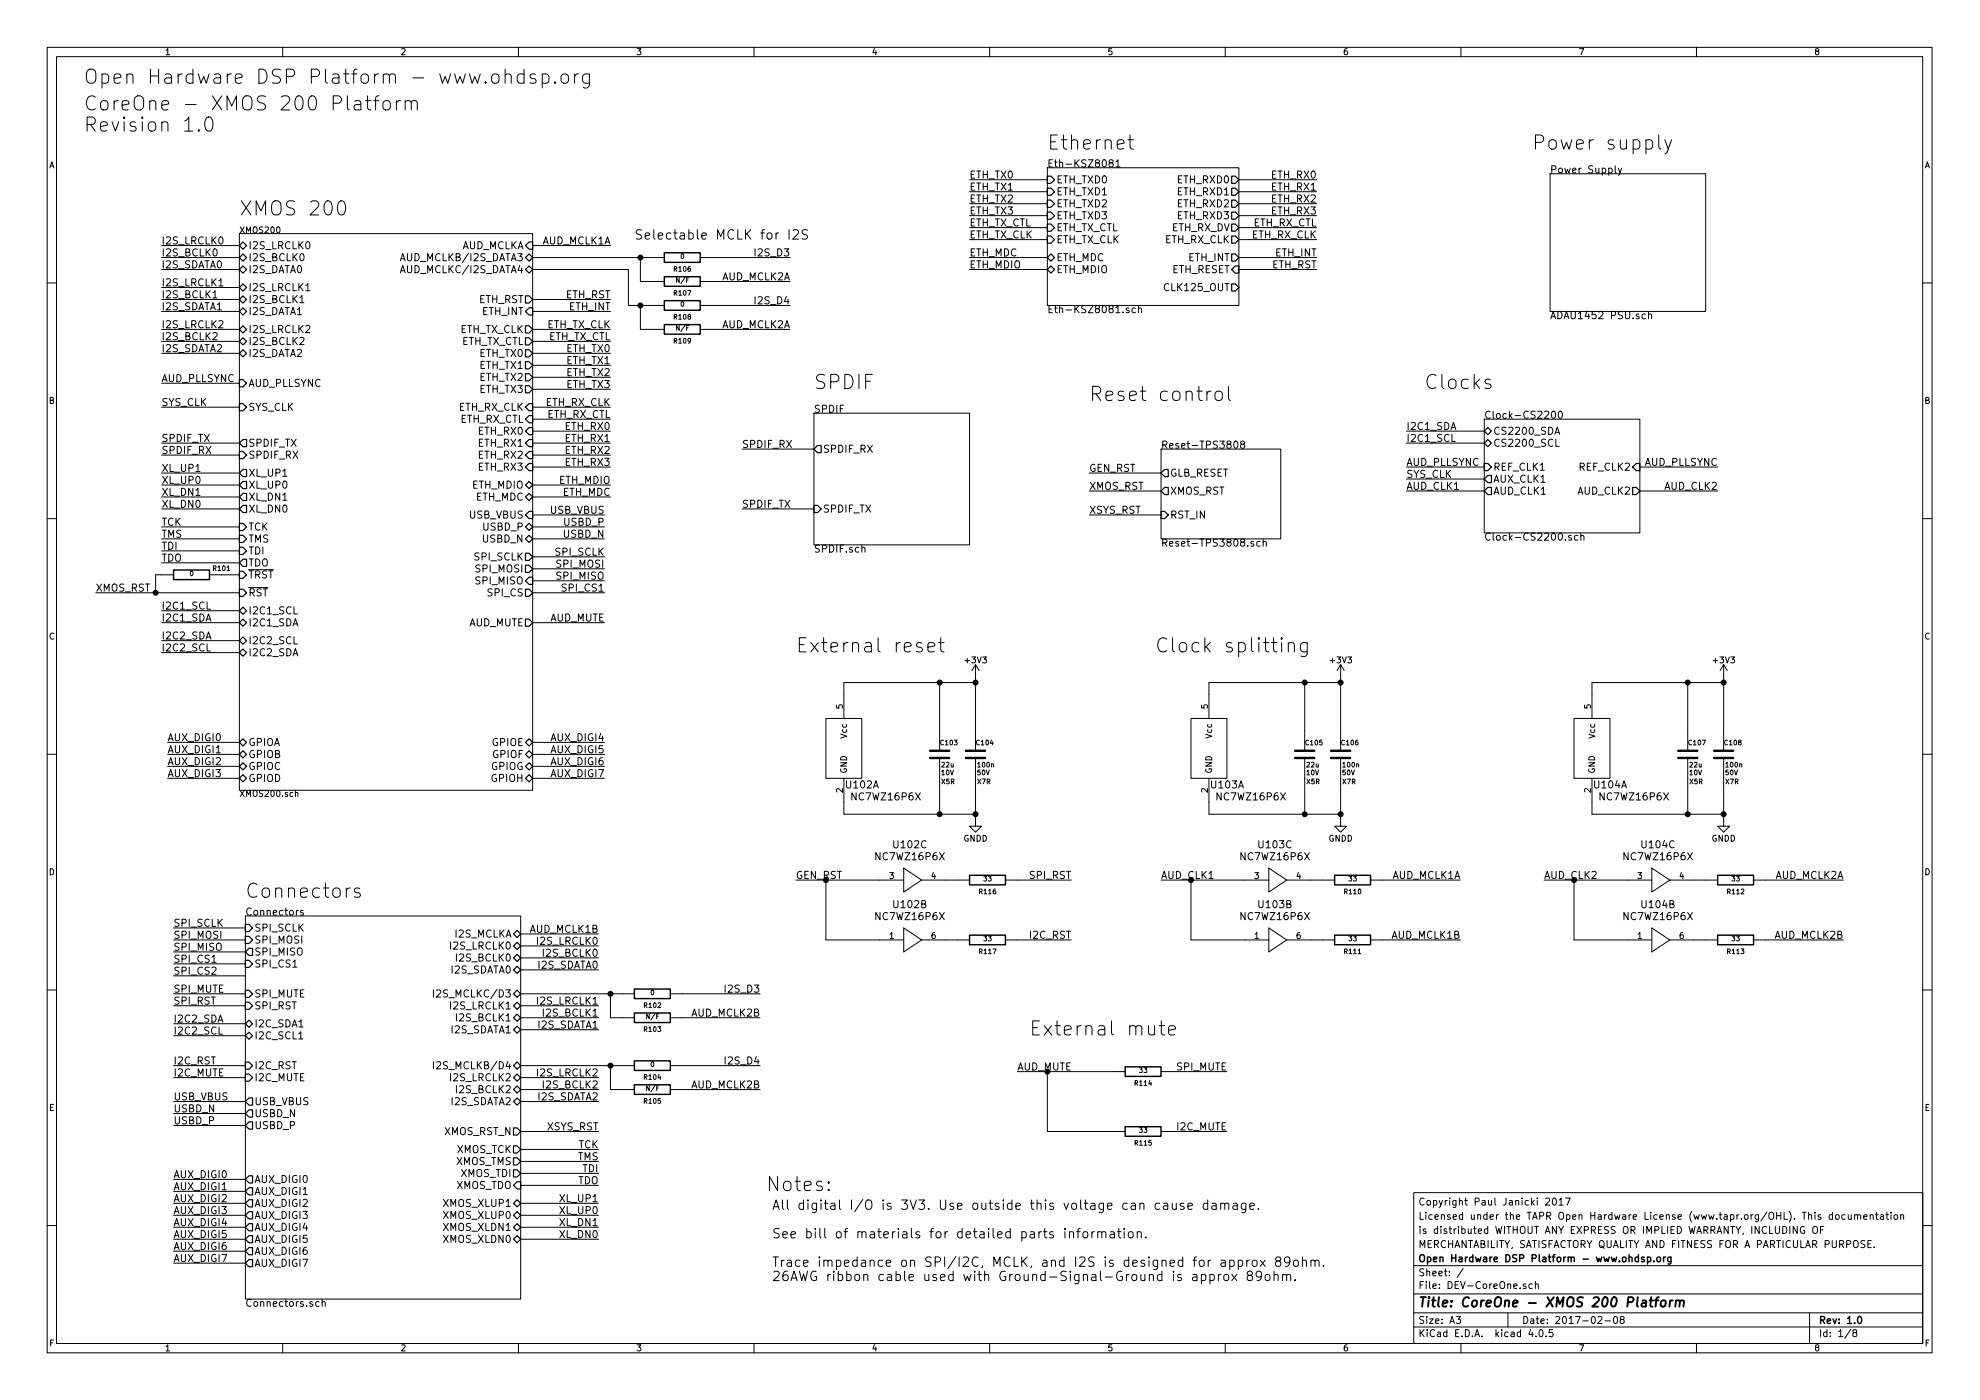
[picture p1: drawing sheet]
EESchema Schematic File Version 2
LIBS:power
LIBS:MyKiCadLibs-Lib
LIBS:DEV-CoreOne-cache
EELAYER 25 0
EELAYER END
$Descr A3 16535 11693
encoding utf-8
Sheet 1 8
Title "CoreOne - XMOS 200 Platform"
Date "2017-02-08"
Rev "1.0"
Comp "Open Hardware DSP Platform - www.ohdsp.org"
Comment1 "MERCHANTABILITY, SATISFACTORY QUALITY AND FITNESS FOR A PARTICULAR PURPOSE."
Comment2 "is distributed WITHOUT ANY EXPRESS OR IMPLIED WARRANTY, INCLUDING OF"
Comment3 "Licensed under the TAPR Open Hardware License (www.tapr.org/OHL). This documentation"
Comment4 "Copyright Paul Janicki 2017"
$EndDescr
$Sheet
S 12950 1450 1300 1150
U 54DA50D9
F0 "Power Supply" 60
F1 "ADAU1452 PSU.sch" 60
$EndSheet
$Sheet
S 6800 3450 1300 1100
U 54E30917
F0 "SPDIF" 60
F1 "SPDIF.sch" 60
F2 "SPDIF_RX" O L 6800 3750 60 
F3 "SPDIF_TX" I L 6800 4250 60 
$EndSheet
Text Label 1350 2050 0    60   ~ 0
I2S_LRCLK0
Text Label 1350 2150 0    60   ~ 0
I2S_BCLK0
Text Label 1350 2250 0    60   ~ 0
I2S_SDATA0
Wire Wire Line
	1350 2050 2000 2050
Wire Wire Line
	2000 2150 1350 2150
Wire Wire Line
	1350 2250 2000 2250
$Sheet
S 2050 7650 2300 3200
U 54E8D6A6
F0 "Connectors" 60
F1 "Connectors.sch" 60
F2 "AUX_DIGI5" O L 2050 10350 60 
F3 "AUX_DIGI4" O L 2050 10250 60 
F4 "AUX_DIGI3" O L 2050 10150 60 
F5 "AUX_DIGI2" O L 2050 10050 60 
F6 "AUX_DIGI1" O L 2050 9950 60 
F7 "AUX_DIGI0" O L 2050 9850 60 
F8 "USB_VBUS" O L 2050 9200 60 
F9 "XMOS_TCK" O R 4350 9600 60 
F10 "XMOS_TMS" O R 4350 9700 60 
F11 "XMOS_TDI" O R 4350 9800 60 
F12 "XMOS_TDO" I R 4350 9900 60 
F13 "XMOS_RST_N" O R 4350 9450 60 
F14 "XMOS_XLUP1" B R 4350 10050 60 
F15 "XMOS_XLUP0" B R 4350 10150 60 
F16 "XMOS_XLDN1" B R 4350 10250 60 
F17 "XMOS_XLDN0" B R 4350 10350 60 
F18 "I2S_LRCLK2" B R 4350 9000 60 
F19 "I2S_BCLK2" B R 4350 9100 60 
F20 "I2S_SDATA2" B R 4350 9200 60 
F21 "SPI_MISO" O L 2050 7950 60 
F22 "SPI_SCLK" I L 2050 7750 60 
F23 "SPI_CS1" I L 2050 8050 60 
F24 "SPI_MOSI" I L 2050 7850 60 
F25 "SPI_MUTE" I L 2050 8300 60 
F26 "SPI_RST" I L 2050 8400 60 
F27 "I2S_LRCLK1" B R 4350 8400 60 
F28 "I2S_BCLK1" B R 4350 8500 60 
F29 "I2S_SDATA1" B R 4350 8600 60 
F30 "I2S_LRCLK0" B R 4350 7900 60 
F31 "I2S_BCLK0" B R 4350 8000 60 
F32 "I2S_SDATA0" B R 4350 8100 60 
F33 "I2C_SDA1" B L 2050 8550 60 
F34 "I2C_SCL1" B L 2050 8650 60 
F35 "I2C_RST" I L 2050 8900 60 
F36 "I2C_MUTE" I L 2050 9000 60 
F37 "I2S_MCLKA" B R 4350 7800 60 
F38 "I2S_MCLKC/D3" B R 4350 8300 60 
F39 "I2S_MCLKB/D4" B R 4350 8900 60 
F40 "USBD_N" O L 2050 9300 60 
F41 "USBD_P" O L 2050 9400 60 
F42 "AUX_DIGI7" O L 2050 10550 60 
F43 "AUX_DIGI6" O L 2050 10450 60 
$EndSheet
Text Label 1350 3700 0    60   ~ 0
SPDIF_TX
Text Label 1350 3800 0    60   ~ 0
SPDIF_RX
Text Label 6200 3750 0    60   ~ 0
SPDIF_RX
Text Label 6200 4250 0    60   ~ 0
SPDIF_TX
Wire Wire Line
	6200 4250 6800 4250
Wire Wire Line
	6800 3750 6200 3750
Wire Wire Line
	2000 3700 1350 3700
Wire Wire Line
	1350 3800 2000 3800
Text Label 5050 4850 2    60   ~ 0
SPI_MISO
Text Label 5050 4650 2    60   ~ 0
SPI_SCLK
Text Label 5050 4750 2    60   ~ 0
SPI_MOSI
Wire Wire Line
	5050 4850 4450 4850
Wire Wire Line
	4450 4650 5050 4650
Wire Wire Line
	5050 4750 4450 4750
Text Notes 700  700  0    118  ~ 0
Open Hardware DSP Platform - www.ohdsp.org\n
Text Notes 6450 10700 0    79   ~ 0
All digital I/O is 3V3. Use outside this voltage can cause damage.\n\nSee bill of materials for detailed parts information.\n\nTrace impedance on SPI/I2C, MCLK, and I2S is designed for approx 89ohm.\n26AWG ribbon cable used with Ground-Signal-Ground is approx 89ohm.
Text Notes 6400 9950 0    118  ~ 0
Notes:
Text Notes 700  1100 0    118  ~ 0
CoreOne - XMOS 200 Platform\nRevision 1.0\n
$Sheet
S 12400 3500 1300 950 
U 57CE263F
F0 "Clock-CS2200" 60
F1 "Clock-CS2200.sch" 60
F2 "CS2200_SDA" B L 12400 3600 60 
F3 "CS2200_SCL" B L 12400 3700 60 
F4 "REF_CLK1" I L 12400 3900 60 
F5 "REF_CLK2" I R 13700 3900 60 
F6 "AUD_CLK2" O R 13700 4100 60 
F7 "AUX_CLK1" O L 12400 4000 60 
F8 "AUD_CLK1" O L 12400 4100 60 
$EndSheet
$Sheet
S 8750 1400 1600 1150
U 57CE4289
F0 "Eth-KSZ8081" 60
F1 "Eth-KSZ8081.sch" 60
F2 "ETH_TXD0" I L 8750 1500 60 
F3 "ETH_TXD1" I L 8750 1600 60 
F4 "ETH_TXD2" I L 8750 1700 60 
F5 "ETH_TXD3" I L 8750 1800 60 
F6 "ETH_TX_CTL" I L 8750 1900 60 
F7 "ETH_TX_CLK" I L 8750 2000 60 
F8 "ETH_MDC" B L 8750 2150 60 
F9 "ETH_MDIO" B L 8750 2250 60 
F10 "ETH_INT" O R 10350 2150 60 
F11 "ETH_RX_CLK" O R 10350 2000 60 
F12 "ETH_RX_DV" O R 10350 1900 60 
F13 "ETH_RXD0" O R 10350 1500 60 
F14 "ETH_RXD1" O R 10350 1600 60 
F15 "ETH_RXD2" O R 10350 1700 60 
F16 "ETH_RXD3" O R 10350 1800 60 
F17 "CLK125_OUT" O R 10350 2400 60 
F18 "ETH_RESET" I R 10350 2250 60 
$EndSheet
$Sheet
S 9700 3750 1000 750 
U 57DA601E
F0 "Reset-TPS3808" 60
F1 "Reset-TPS3808.sch" 60
F2 "GLB_RESET" O L 9700 3950 60 
F3 "RST_IN" I L 9700 4300 60 
F4 "XMOS_RST" O L 9700 4100 60 
$EndSheet
$Sheet
S 2000 1950 2450 4650
U 54BE4270
F0 "XMOS200" 50
F1 "XMOS200.sch" 50
F2 "SPI_MISO" I R 4450 4850 60 
F3 "SPI_SCLK" O R 4450 4650 60 
F4 "SPI_MOSI" O R 4450 4750 60 
F5 "I2S_BCLK0" B L 2000 2150 60 
F6 "SPI_CS" O R 4450 4950 60 
F7 "TCK" I L 2000 4400 60 
F8 "TMS" I L 2000 4500 60 
F9 "TDI" I L 2000 4600 60 
F10 "TDO" O L 2000 4700 60 
F11 "~TRST~" I L 2000 4800 60 
F12 "~RST~" I L 2000 4950 60 
F13 "SYS_CLK" I L 2000 3400 60 
F14 "XL_UP1" O L 2000 3950 60 
F15 "XL_UP0" O L 2000 4050 60 
F16 "XL_DN1" O L 2000 4150 60 
F17 "XL_DN0" O L 2000 4250 60 
F18 "ETH_RX_CLK" I R 4450 3400 60 
F19 "ETH_TX_CLK" O R 4450 2750 60 
F20 "ETH_TX_CTL" O R 4450 2850 60 
F21 "ETH_RX_CTL" I R 4450 3500 60 
F22 "ETH_RX0" I R 4450 3600 60 
F23 "ETH_RX1" I R 4450 3700 60 
F24 "ETH_RX2" I R 4450 3800 60 
F25 "ETH_INT" I R 4450 2600 60 
F26 "ETH_TX0" O R 4450 2950 60 
F27 "ETH_TX1" O R 4450 3050 60 
F28 "ETH_TX2" O R 4450 3150 60 
F29 "ETH_TX3" O R 4450 3250 60 
F30 "ETH_RST" O R 4450 2500 60 
F31 "ETH_MDIO" B R 4450 4050 60 
F32 "ETH_MDC" B R 4450 4150 60 
F33 "USB_VBUS" I R 4450 4300 60 
F34 "SPDIF_RX" I L 2000 3800 60 
F35 "AUD_MCLKA" I R 4450 2050 60 
F36 "I2S_LRCLK0" B L 2000 2050 60 
F37 "I2S_DATA0" B L 2000 2250 60 
F38 "AUD_MCLKB/I2S_DATA3" B R 4450 2150 60 
F39 "AUD_MCLKC/I2S_DATA4" B R 4450 2250 60 
F40 "AUD_PLLSYNC" I L 2000 3200 60 
F41 "I2C1_SCL" B L 2000 5100 60 
F42 "I2C1_SDA" B L 2000 5200 60 
F43 "I2C2_SCL" B L 2000 5350 60 
F44 "I2C2_SDA" B L 2000 5450 60 
F45 "I2S_BCLK1" B L 2000 2500 60 
F46 "I2S_LRCLK1" B L 2000 2400 60 
F47 "I2S_DATA1" B L 2000 2600 60 
F48 "I2S_BCLK2" B L 2000 2850 60 
F49 "I2S_LRCLK2" B L 2000 2750 60 
F50 "I2S_DATA2" B L 2000 2950 60 
F51 "SPDIF_TX" O L 2000 3700 60 
F52 "ETH_RX3" I R 4450 3900 60 
F53 "AUD_MUTE" O R 4450 5200 60 
F54 "USBD_P" B R 4450 4400 60 
F55 "USBD_N" B R 4450 4500 60 
F56 "GPIOH" B R 4450 6500 60 
F57 "GPIOE" B R 4450 6200 60 
F58 "GPIOF" B R 4450 6300 60 
F59 "GPIOA" B L 2000 6200 60 
F60 "GPIOB" B L 2000 6300 60 
F61 "GPIOC" B L 2000 6400 60 
F62 "GPIOD" B L 2000 6500 60 
F63 "GPIOG" B R 4450 6400 60 
$EndSheet
Text Label 1350 2400 0    60   ~ 0
I2S_LRCLK1
Text Label 1350 2500 0    60   ~ 0
I2S_BCLK1
Text Label 1350 2600 0    60   ~ 0
I2S_SDATA1
Wire Wire Line
	1350 2400 2000 2400
Wire Wire Line
	2000 2500 1350 2500
Wire Wire Line
	1350 2600 2000 2600
Text Label 1350 2750 0    60   ~ 0
I2S_LRCLK2
Text Label 1350 2850 0    60   ~ 0
I2S_BCLK2
Text Label 1350 2950 0    60   ~ 0
I2S_SDATA2
Wire Wire Line
	1350 2750 2000 2750
Wire Wire Line
	2000 2850 1350 2850
Wire Wire Line
	1350 2950 2000 2950
Text Label 5000 7900 2    60   ~ 0
I2S_LRCLK0
Text Label 5000 8000 2    60   ~ 0
I2S_BCLK0
Text Label 5000 8100 2    60   ~ 0
I2S_SDATA0
Wire Wire Line
	5000 7900 4350 7900
Wire Wire Line
	4350 8000 5000 8000
Wire Wire Line
	5000 8100 4350 8100
Text Label 5000 8400 2    60   ~ 0
I2S_LRCLK1
Text Label 5000 8500 2    60   ~ 0
I2S_BCLK1
Text Label 5000 8600 2    60   ~ 0
I2S_SDATA1
Wire Wire Line
	5000 8400 4350 8400
Wire Wire Line
	4350 8500 5000 8500
Wire Wire Line
	5000 8600 4350 8600
Text Label 5000 9000 2    60   ~ 0
I2S_LRCLK2
Text Label 5000 9100 2    60   ~ 0
I2S_BCLK2
Text Label 5000 9200 2    60   ~ 0
I2S_SDATA2
Wire Wire Line
	5000 9000 4350 9000
Wire Wire Line
	4350 9100 5000 9100
Wire Wire Line
	5000 9200 4350 9200
Wire Wire Line
	5100 2050 4450 2050
Wire Wire Line
	4450 2150 5450 2150
Wire Wire Line
	4450 2250 5250 2250
Text Label 6350 8300 2    60   ~ 0
I2S_D3
Wire Wire Line
	5000 7800 4350 7800
Wire Wire Line
	4350 8300 5200 8300
Text Label 5100 2500 2    60   ~ 0
ETH_RST
Text Label 5100 2600 2    60   ~ 0
ETH_INT
Wire Wire Line
	4450 2500 5100 2500
Wire Wire Line
	5100 2600 4450 2600
Text Label 5100 2750 2    60   ~ 0
ETH_TX_CLK
Text Label 5100 2850 2    60   ~ 0
ETH_TX_CTL
Wire Wire Line
	4450 2750 5100 2750
Wire Wire Line
	5100 2850 4450 2850
Text Label 5100 2950 2    60   ~ 0
ETH_TX0
Text Label 5100 3050 2    60   ~ 0
ETH_TX1
Wire Wire Line
	4450 2950 5100 2950
Wire Wire Line
	5100 3050 4450 3050
Text Label 5100 3150 2    60   ~ 0
ETH_TX2
Text Label 5100 3250 2    60   ~ 0
ETH_TX3
Wire Wire Line
	4450 3150 5100 3150
Wire Wire Line
	5100 3250 4450 3250
Text Label 5100 3400 2    60   ~ 0
ETH_RX_CLK
Text Label 5100 3500 2    60   ~ 0
ETH_RX_CTL
Wire Wire Line
	4450 3400 5100 3400
Wire Wire Line
	5100 3500 4450 3500
Text Label 5100 3600 2    60   ~ 0
ETH_RX0
Text Label 5100 3700 2    60   ~ 0
ETH_RX1
Wire Wire Line
	4450 3600 5100 3600
Wire Wire Line
	5100 3700 4450 3700
Text Label 5100 3800 2    60   ~ 0
ETH_RX2
Text Label 5100 3900 2    60   ~ 0
ETH_RX3
Wire Wire Line
	4450 3800 5100 3800
Wire Wire Line
	5100 3900 4450 3900
Text Label 5100 4050 2    60   ~ 0
ETH_MDIO
Text Label 5100 4150 2    60   ~ 0
ETH_MDC
Wire Wire Line
	4450 4050 5100 4050
Wire Wire Line
	5100 4150 4450 4150
Text Label 11000 2250 2    60   ~ 0
ETH_RST
Text Label 11000 2150 2    60   ~ 0
ETH_INT
Wire Wire Line
	10350 2250 11000 2250
Wire Wire Line
	11000 2150 10350 2150
Text Label 8100 2000 0    60   ~ 0
ETH_TX_CLK
Text Label 8100 1900 0    60   ~ 0
ETH_TX_CTL
Wire Wire Line
	8750 2000 8100 2000
Wire Wire Line
	8100 1900 8750 1900
Text Label 8100 1500 0    60   ~ 0
ETH_TX0
Text Label 8100 1600 0    60   ~ 0
ETH_TX1
Wire Wire Line
	8750 1500 8100 1500
Wire Wire Line
	8100 1600 8750 1600
Text Label 8100 1700 0    60   ~ 0
ETH_TX2
Text Label 8100 1800 0    60   ~ 0
ETH_TX3
Wire Wire Line
	8750 1700 8100 1700
Wire Wire Line
	8100 1800 8750 1800
Text Label 11000 2000 2    60   ~ 0
ETH_RX_CLK
Text Label 11000 1900 2    60   ~ 0
ETH_RX_CTL
Wire Wire Line
	10350 2000 11000 2000
Wire Wire Line
	11000 1900 10350 1900
Text Label 11000 1500 2    60   ~ 0
ETH_RX0
Text Label 11000 1600 2    60   ~ 0
ETH_RX1
Wire Wire Line
	10350 1500 11000 1500
Wire Wire Line
	11000 1600 10350 1600
Text Label 11000 1700 2    60   ~ 0
ETH_RX2
Text Label 11000 1800 2    60   ~ 0
ETH_RX3
Wire Wire Line
	10350 1700 11000 1700
Wire Wire Line
	11000 1800 10350 1800
Text Label 8100 2250 0    60   ~ 0
ETH_MDIO
Text Label 8100 2150 0    60   ~ 0
ETH_MDC
Wire Wire Line
	8750 2250 8100 2250
Wire Wire Line
	8100 2150 8750 2150
Text Notes 2000 1800 0    118  ~ 0
XMOS 200
Text Notes 8750 1250 0    118  ~ 0
Ethernet
Text Notes 2050 7500 0    118  ~ 0
Connectors
Text Notes 6800 3250 0    118  ~ 0
SPDIF
Text Label 5050 4500 2    60   ~ 0
USBD_N
Text Label 5050 4300 2    60   ~ 0
USB_VBUS
Text Label 5050 4400 2    60   ~ 0
USBD_P
Wire Wire Line
	5050 4500 4450 4500
Wire Wire Line
	4450 4300 5050 4300
Wire Wire Line
	5050 4400 4450 4400
Text Label 1450 9300 0    60   ~ 0
USBD_N
Text Label 1450 9200 0    60   ~ 0
USB_VBUS
Text Label 1450 9400 0    60   ~ 0
USBD_P
Wire Wire Line
	1450 9300 2050 9300
Wire Wire Line
	2050 9200 1450 9200
Wire Wire Line
	1450 9400 2050 9400
Text Label 1350 3950 0    60   ~ 0
XL_UP1
Wire Wire Line
	1350 3950 2000 3950
Text Label 1350 4150 0    60   ~ 0
XL_DN1
Wire Wire Line
	1350 4150 2000 4150
Text Label 1350 4050 0    60   ~ 0
XL_UP0
Wire Wire Line
	1350 4050 2000 4050
Text Label 1350 4250 0    60   ~ 0
XL_DN0
Wire Wire Line
	1350 4250 2000 4250
Text Label 1350 4400 0    60   ~ 0
TCK
Wire Wire Line
	1350 4400 2000 4400
Text Label 1350 4600 0    60   ~ 0
TDI
Wire Wire Line
	1350 4600 2000 4600
Text Label 1350 4500 0    60   ~ 0
TMS
Wire Wire Line
	1350 4500 2000 4500
Text Label 1350 4700 0    60   ~ 0
TDO
Wire Wire Line
	1350 4700 2000 4700
Wire Wire Line
	1850 4800 2000 4800
Text Label 5000 10050 2    60   ~ 0
XL_UP1
Wire Wire Line
	5000 10050 4350 10050
Text Label 5000 10250 2    60   ~ 0
XL_DN1
Wire Wire Line
	5000 10250 4350 10250
Text Label 5000 10150 2    60   ~ 0
XL_UP0
Wire Wire Line
	5000 10150 4350 10150
Text Label 5000 10350 2    60   ~ 0
XL_DN0
Wire Wire Line
	5000 10350 4350 10350
Text Label 5000 9600 2    60   ~ 0
TCK
Wire Wire Line
	5000 9600 4350 9600
Text Label 5000 9800 2    60   ~ 0
TDI
Wire Wire Line
	5000 9800 4350 9800
Text Label 5000 9700 2    60   ~ 0
TMS
Wire Wire Line
	5000 9700 4350 9700
Text Label 5000 9900 2    60   ~ 0
TDO
Wire Wire Line
	5000 9900 4350 9900
Text Label 5000 9450 2    60   ~ 0
XSYS_RST
Wire Wire Line
	5000 9450 4350 9450
Text Label 9100 4100 0    60   ~ 0
XMOS_RST
Wire Wire Line
	9100 4100 9700 4100
Text Label 800  4950 0    60   ~ 0
XMOS_RST
Wire Wire Line
	800  4950 2000 4950
Text Label 1350 5100 0    60   ~ 0
I2C1_SCL
Wire Wire Line
	1350 5100 2000 5100
Text Label 1350 5200 0    60   ~ 0
I2C1_SDA
Wire Wire Line
	1350 5200 2000 5200
Text Label 5050 4950 2    60   ~ 0
SPI_CS1
Wire Wire Line
	5050 4950 4450 4950
Text Label 1450 7950 0    60   ~ 0
SPI_MISO
Text Label 1450 7750 0    60   ~ 0
SPI_SCLK
Text Label 1450 7850 0    60   ~ 0
SPI_MOSI
Wire Wire Line
	1450 7950 2050 7950
Wire Wire Line
	2050 7750 1450 7750
Wire Wire Line
	1450 7850 2050 7850
Text Label 1450 8150 0    60   ~ 0
SPI_CS2
Text Label 1450 8050 0    60   ~ 0
SPI_CS1
Wire Wire Line
	1450 8150 2050 8150
Wire Wire Line
	1450 8050 2050 8050
Text Label 1450 8650 0    60   ~ 0
I2C2_SCL
Wire Wire Line
	1450 8650 2050 8650
Text Label 1450 8550 0    60   ~ 0
I2C2_SDA
Wire Wire Line
	1450 8550 2050 8550
Text Label 5050 5200 2    60   ~ 0
AUD_MUTE
Wire Wire Line
	5050 5200 4450 5200
Text Label 8500 8950 0    60   ~ 0
AUD_MUTE
Wire Wire Line
	8500 8950 9300 8950
Wire Wire Line
	8750 9450 9300 9450
Wire Wire Line
	8750 9450 8750 8950
Connection ~ 8750 8950
Wire Wire Line
	9800 8950 10250 8950
Wire Wire Line
	9800 9450 10250 9450
Text Label 10250 8950 2    60   ~ 0
SPI_MUTE
Text Label 10250 9450 2    60   ~ 0
I2C_MUTE
Text Label 1450 9000 0    60   ~ 0
I2C_MUTE
Text Label 1450 8300 0    60   ~ 0
SPI_MUTE
Wire Wire Line
	1450 8300 2050 8300
Wire Wire Line
	1450 9000 2050 9000
$Comp
L IC-LOGIC-BUF-NC7WZ16P6X U102
U 1 1
P 7050 6250
F 0 "U102" H 7200 5950 60  0000 C CNN
F 1 "NC7WZ16P6X" H 7400 5850 60  0000 C CNN
F 2 "MyKiCadLibs-Footprints:IC-SC70-6" H 7150 6250 60  0001 C CNN
F 3 "" H 7150 6250 60  0000 C CNN
	1    7050 6250
	1    0    0    -1  
$EndComp
$Comp
L IC-LOGIC-BUF-NC7WZ16P6X U102
U 2 1
P 7600 7850
F 0 "U102" H 7600 8150 60  0000 C CNN
F 1 "NC7WZ16P6X" H 7600 8050 60  0000 C CNN
F 2 "MyKiCadLibs-Footprints:IC-SC70-6" H 7700 7850 60  0001 C CNN
F 3 "" H 7700 7850 60  0000 C CNN
	2    7600 7850
	1    0    0    -1  
$EndComp
$Comp
L IC-LOGIC-BUF-NC7WZ16P6X U102
U 3 1
P 7600 7350
F 0 "U102" H 7600 7650 60  0000 C CNN
F 1 "NC7WZ16P6X" H 7600 7550 60  0000 C CNN
F 2 "MyKiCadLibs-Footprints:IC-SC70-6" H 7700 7350 60  0001 C CNN
F 3 "" H 7700 7350 60  0000 C CNN
	3    7600 7350
	1    0    0    -1  
$EndComp
Wire Wire Line
	6650 7350 7350 7350
Wire Wire Line
	7350 7850 6900 7850
Wire Wire Line
	6900 7850 6900 7350
Connection ~ 6900 7350
Wire Wire Line
	8500 7350 8950 7350
Wire Wire Line
	8500 7850 8950 7850
Text Label 8950 7350 2    60   ~ 0
SPI_RST
Text Label 8950 7850 2    60   ~ 0
I2C_RST
$Comp
L C C103
U 1 1
P 7850 6300
F 0 "C103" H 7850 6400 40  0000 L CNN
F 1 "22u" H 7860 6215 40  0000 L CNN
F 2 "MyKiCadLibs-Footprints:SMD-0805" H 7888 6150 30  0001 C CNN
F 3 "" H 7850 6400 60  0000 C CNN
F 4 "10V" H 7915 6150 40  0000 C CNN "Voltage"
F 5 "X5R" H 7920 6075 40  0000 C CNN "Type"
F 6 "Ceramic capacitor" H 7850 6600 40  0001 L CNN "Description"
F 7 "20%" H 8250 6800 40  0001 C CNN "Tolerance"
F 8 "0805" H 7850 6300 60  0001 C CNN "Size"
	1    7850 6300
	1    0    0    -1  
$EndComp
$Comp
L C C104
U 1 1
P 8150 6300
F 0 "C104" H 8150 6400 40  0000 L CNN
F 1 "100n" H 8160 6215 40  0000 L CNN
F 2 "MyKiCadLibs-Footprints:SMD-0805" H 8188 6150 30  0001 C CNN
F 3 "" H 8150 6400 60  0000 C CNN
F 4 "50V" H 8215 6150 40  0000 C CNN "Voltage"
F 5 "X7R" H 8220 6075 40  0000 C CNN "Type"
F 6 "Ceramic capacitor" H 8150 6600 40  0001 L CNN "Description"
F 7 "10%" H 8550 6800 40  0001 C CNN "Tolerance"
F 8 "0805" H 8150 6300 60  0001 C CNN "Size"
	1    8150 6300
	1    0    0    -1  
$EndComp
Wire Wire Line
	8150 6500 8150 6850
Wire Wire Line
	8150 5650 8150 6100
Wire Wire Line
	7850 6800 7850 6500
Wire Wire Line
	7850 5700 7850 6100
Wire Wire Line
	7050 6800 8150 6800
Wire Wire Line
	7050 6800 7050 6700
Connection ~ 7850 6800
Wire Wire Line
	7050 5700 8150 5700
Wire Wire Line
	7050 5700 7050 5800
Connection ~ 7850 5700
$Comp
L +3V3 #PWR01
U 1 1
P 8150 5650
F 0 "#PWR01" H 8150 5500 50  0001 C CNN
F 1 "+3V3" H 8150 5790 50  0000 C CNN
F 2 "" H 8150 5650 50  0000 C CNN
F 3 "" H 8150 5650 50  0000 C CNN
	1    8150 5650
	1    0    0    -1  
$EndComp
$Comp
L GNDD #PWR02
U 1 1
P 8150 6850
F 0 "#PWR02" H 8150 6600 50  0001 C CNN
F 1 "GNDD" H 8150 6700 50  0000 C CNN
F 2 "" H 8150 6850 50  0000 C CNN
F 3 "" H 8150 6850 50  0000 C CNN
	1    8150 6850
	1    0    0    -1  
$EndComp
Connection ~ 8150 6800
Connection ~ 8150 5700
Text Label 9100 3950 0    60   ~ 0
GEN_RST
Wire Wire Line
	9100 3950 9700 3950
Text Label 6650 7350 0    60   ~ 0
GEN_RST
Text Label 1450 8900 0    60   ~ 0
I2C_RST
Text Label 1450 8400 0    60   ~ 0
SPI_RST
Wire Wire Line
	2050 8400 1450 8400
Wire Wire Line
	1450 8900 2050 8900
$Comp
L IC-LOGIC-BUF-NC7WZ16P6X U103
U 1 1
P 10100 6250
F 0 "U103" H 10250 5950 60  0000 C CNN
F 1 "NC7WZ16P6X" H 10450 5850 60  0000 C CNN
F 2 "MyKiCadLibs-Footprints:IC-SC70-6" H 10200 6250 60  0001 C CNN
F 3 "" H 10200 6250 60  0000 C CNN
	1    10100 6250
	1    0    0    -1  
$EndComp
$Comp
L IC-LOGIC-BUF-NC7WZ16P6X U103
U 2 1
P 10650 7850
F 0 "U103" H 10650 8150 60  0000 C CNN
F 1 "NC7WZ16P6X" H 10650 8050 60  0000 C CNN
F 2 "MyKiCadLibs-Footprints:IC-SC70-6" H 10750 7850 60  0001 C CNN
F 3 "" H 10750 7850 60  0000 C CNN
	2    10650 7850
	1    0    0    -1  
$EndComp
$Comp
L IC-LOGIC-BUF-NC7WZ16P6X U103
U 3 1
P 10650 7350
F 0 "U103" H 10650 7650 60  0000 C CNN
F 1 "NC7WZ16P6X" H 10650 7550 60  0000 C CNN
F 2 "MyKiCadLibs-Footprints:IC-SC70-6" H 10750 7350 60  0001 C CNN
F 3 "" H 10750 7350 60  0000 C CNN
	3    10650 7350
	1    0    0    -1  
$EndComp
Wire Wire Line
	9700 7350 10400 7350
Wire Wire Line
	10400 7850 9950 7850
Wire Wire Line
	9950 7850 9950 7350
Connection ~ 9950 7350
Wire Wire Line
	11550 7350 12200 7350
Wire Wire Line
	11550 7850 12200 7850
$Comp
L C C105
U 1 1
P 10900 6300
F 0 "C105" H 10900 6400 40  0000 L CNN
F 1 "22u" H 10910 6215 40  0000 L CNN
F 2 "MyKiCadLibs-Footprints:SMD-0805" H 10938 6150 30  0001 C CNN
F 3 "" H 10900 6400 60  0000 C CNN
F 4 "10V" H 10965 6150 40  0000 C CNN "Voltage"
F 5 "X5R" H 10970 6075 40  0000 C CNN "Type"
F 6 "Ceramic capacitor" H 10900 6600 40  0001 L CNN "Description"
F 7 "20%" H 11300 6800 40  0001 C CNN "Tolerance"
F 8 "0805" H 10900 6300 60  0001 C CNN "Size"
	1    10900 6300
	1    0    0    -1  
$EndComp
$Comp
L C C106
U 1 1
P 11200 6300
F 0 "C106" H 11200 6400 40  0000 L CNN
F 1 "100n" H 11210 6215 40  0000 L CNN
F 2 "MyKiCadLibs-Footprints:SMD-0805" H 11238 6150 30  0001 C CNN
F 3 "" H 11200 6400 60  0000 C CNN
F 4 "50V" H 11265 6150 40  0000 C CNN "Voltage"
F 5 "X7R" H 11270 6075 40  0000 C CNN "Type"
F 6 "Ceramic capacitor" H 11200 6600 40  0001 L CNN "Description"
F 7 "10%" H 11600 6800 40  0001 C CNN "Tolerance"
F 8 "0805" H 11200 6300 60  0001 C CNN "Size"
	1    11200 6300
	1    0    0    -1  
$EndComp
Wire Wire Line
	11200 6500 11200 6850
Wire Wire Line
	11200 5650 11200 6100
Wire Wire Line
	10900 6800 10900 6500
Wire Wire Line
	10900 5700 10900 6100
Wire Wire Line
	10100 6800 11200 6800
Wire Wire Line
	10100 6800 10100 6700
Connection ~ 10900 6800
Wire Wire Line
	10100 5700 11200 5700
Wire Wire Line
	10100 5700 10100 5800
Connection ~ 10900 5700
$Comp
L +3V3 #PWR03
U 1 1
P 11200 5650
F 0 "#PWR03" H 11200 5500 50  0001 C CNN
F 1 "+3V3" H 11200 5790 50  0000 C CNN
F 2 "" H 11200 5650 50  0000 C CNN
F 3 "" H 11200 5650 50  0000 C CNN
	1    11200 5650
	1    0    0    -1  
$EndComp
$Comp
L GNDD #PWR04
U 1 1
P 11200 6850
F 0 "#PWR04" H 11200 6600 50  0001 C CNN
F 1 "GNDD" H 11200 6700 50  0000 C CNN
F 2 "" H 11200 6850 50  0000 C CNN
F 3 "" H 11200 6850 50  0000 C CNN
	1    11200 6850
	1    0    0    -1  
$EndComp
Connection ~ 11200 6800
Connection ~ 11200 5700
Text Label 9700 7350 0    60   ~ 0
AUD_CLK1
$Comp
L IC-LOGIC-BUF-NC7WZ16P6X U104
U 1 1
P 13300 6250
F 0 "U104" H 13450 5950 60  0000 C CNN
F 1 "NC7WZ16P6X" H 13650 5850 60  0000 C CNN
F 2 "MyKiCadLibs-Footprints:IC-SC70-6" H 13400 6250 60  0001 C CNN
F 3 "" H 13400 6250 60  0000 C CNN
	1    13300 6250
	1    0    0    -1  
$EndComp
$Comp
L IC-LOGIC-BUF-NC7WZ16P6X U104
U 2 1
P 13850 7850
F 0 "U104" H 13850 8150 60  0000 C CNN
F 1 "NC7WZ16P6X" H 13850 8050 60  0000 C CNN
F 2 "MyKiCadLibs-Footprints:IC-SC70-6" H 13950 7850 60  0001 C CNN
F 3 "" H 13950 7850 60  0000 C CNN
	2    13850 7850
	1    0    0    -1  
$EndComp
$Comp
L IC-LOGIC-BUF-NC7WZ16P6X U104
U 3 1
P 13850 7350
F 0 "U104" H 13850 7650 60  0000 C CNN
F 1 "NC7WZ16P6X" H 13850 7550 60  0000 C CNN
F 2 "MyKiCadLibs-Footprints:IC-SC70-6" H 13950 7350 60  0001 C CNN
F 3 "" H 13950 7350 60  0000 C CNN
	3    13850 7350
	1    0    0    -1  
$EndComp
Wire Wire Line
	12900 7350 13600 7350
Wire Wire Line
	13600 7850 13150 7850
Wire Wire Line
	13150 7850 13150 7350
Connection ~ 13150 7350
$Comp
L C C107
U 1 1
P 14100 6300
F 0 "C107" H 14100 6400 40  0000 L CNN
F 1 "22u" H 14110 6215 40  0000 L CNN
F 2 "MyKiCadLibs-Footprints:SMD-0805" H 14138 6150 30  0001 C CNN
F 3 "" H 14100 6400 60  0000 C CNN
F 4 "10V" H 14165 6150 40  0000 C CNN "Voltage"
F 5 "X5R" H 14170 6075 40  0000 C CNN "Type"
F 6 "Ceramic capacitor" H 14100 6600 40  0001 L CNN "Description"
F 7 "20%" H 14500 6800 40  0001 C CNN "Tolerance"
F 8 "0805" H 14100 6300 60  0001 C CNN "Size"
	1    14100 6300
	1    0    0    -1  
$EndComp
$Comp
L C C108
U 1 1
P 14400 6300
F 0 "C108" H 14400 6400 40  0000 L CNN
F 1 "100n" H 14410 6215 40  0000 L CNN
F 2 "MyKiCadLibs-Footprints:SMD-0805" H 14438 6150 30  0001 C CNN
F 3 "" H 14400 6400 60  0000 C CNN
F 4 "50V" H 14465 6150 40  0000 C CNN "Voltage"
F 5 "X7R" H 14470 6075 40  0000 C CNN "Type"
F 6 "Ceramic capacitor" H 14400 6600 40  0001 L CNN "Description"
F 7 "10%" H 14800 6800 40  0001 C CNN "Tolerance"
F 8 "0805" H 14400 6300 60  0001 C CNN "Size"
	1    14400 6300
	1    0    0    -1  
$EndComp
Wire Wire Line
	14400 6500 14400 6850
Wire Wire Line
	14400 5650 14400 6100
Wire Wire Line
	14100 6800 14100 6500
Wire Wire Line
	14100 5700 14100 6100
Wire Wire Line
	13300 6800 14400 6800
Wire Wire Line
	13300 6800 13300 6700
Connection ~ 14100 6800
Wire Wire Line
	13300 5700 14400 5700
Wire Wire Line
	13300 5700 13300 5800
Connection ~ 14100 5700
$Comp
L +3V3 #PWR05
U 1 1
P 14400 5650
F 0 "#PWR05" H 14400 5500 50  0001 C CNN
F 1 "+3V3" H 14400 5790 50  0000 C CNN
F 2 "" H 14400 5650 50  0000 C CNN
F 3 "" H 14400 5650 50  0000 C CNN
	1    14400 5650
	1    0    0    -1  
$EndComp
$Comp
L GNDD #PWR06
U 1 1
P 14400 6850
F 0 "#PWR06" H 14400 6600 50  0001 C CNN
F 1 "GNDD" H 14400 6700 50  0000 C CNN
F 2 "" H 14400 6850 50  0000 C CNN
F 3 "" H 14400 6850 50  0000 C CNN
	1    14400 6850
	1    0    0    -1  
$EndComp
Connection ~ 14400 6800
Connection ~ 14400 5700
Text Label 12900 7350 0    60   ~ 0
AUD_CLK2
Text Label 12200 7350 2    60   ~ 0
AUD_MCLK1A
Text Label 12200 7850 2    60   ~ 0
AUD_MCLK1B
Wire Wire Line
	14750 7350 15400 7350
Wire Wire Line
	14750 7850 15400 7850
Text Label 6350 8500 2    60   ~ 0
AUD_MCLK2B
Text Label 15400 7850 2    60   ~ 0
AUD_MCLK2B
Text Label 5100 2050 2    60   ~ 0
AUD_MCLK1A
Text Label 5000 7800 2    60   ~ 0
AUD_MCLK1B
Text Label 11750 4100 0    60   ~ 0
AUD_CLK1
Text Label 14350 4100 2    60   ~ 0
AUD_CLK2
Wire Wire Line
	13700 4100 14350 4100
Wire Wire Line
	12400 4100 11750 4100
$Comp
L R R111
U 1 1
P 11300 7850
F 0 "R111" V 11200 7850 40  0000 C CNN
F 1 "33" V 11307 7851 40  0000 C CNN
F 2 "MyKiCadLibs-Footprints:SMD-0805" V 11230 7850 30  0001 C CNN
F 3 "" V 11220 7850 30  0000 C CNN
F 4 "100mW" V 11400 7850 40  0001 C CNN "Power"
F 5 "Thick or thin film resistor" V 11545 7850 40  0001 C CNN "Description"
F 6 "0805" V 11475 7850 40  0001 C CNN "Size"
F 7 "1%" V 11625 7850 40  0001 C CNN "Tolerance"
	1    11300 7850
	0    1    -1   0   
$EndComp
Wire Wire Line
	11050 7850 10950 7850
$Comp
L R R110
U 1 1
P 11300 7350
F 0 "R110" V 11200 7350 40  0000 C CNN
F 1 "33" V 11307 7351 40  0000 C CNN
F 2 "MyKiCadLibs-Footprints:SMD-0805" V 11230 7350 30  0001 C CNN
F 3 "" V 11220 7350 30  0000 C CNN
F 4 "100mW" V 11400 7350 40  0001 C CNN "Power"
F 5 "Thick or thin film resistor" V 11545 7350 40  0001 C CNN "Description"
F 6 "0805" V 11475 7350 40  0001 C CNN "Size"
F 7 "1%" V 11625 7350 40  0001 C CNN "Tolerance"
	1    11300 7350
	0    1    -1   0   
$EndComp
Wire Wire Line
	11050 7350 10950 7350
$Comp
L R R113
U 1 1
P 14500 7850
F 0 "R113" V 14400 7850 40  0000 C CNN
F 1 "33" V 14507 7851 40  0000 C CNN
F 2 "MyKiCadLibs-Footprints:SMD-0805" V 14430 7850 30  0001 C CNN
F 3 "" V 14420 7850 30  0000 C CNN
F 4 "100mW" V 14600 7850 40  0001 C CNN "Power"
F 5 "Thick or thin film resistor" V 14745 7850 40  0001 C CNN "Description"
F 6 "0805" V 14675 7850 40  0001 C CNN "Size"
F 7 "1%" V 14825 7850 40  0001 C CNN "Tolerance"
	1    14500 7850
	0    1    -1   0   
$EndComp
Wire Wire Line
	14250 7850 14150 7850
$Comp
L R R112
U 1 1
P 14500 7350
F 0 "R112" V 14400 7350 40  0000 C CNN
F 1 "33" V 14507 7351 40  0000 C CNN
F 2 "MyKiCadLibs-Footprints:SMD-0805" V 14430 7350 30  0001 C CNN
F 3 "" V 14420 7350 30  0000 C CNN
F 4 "100mW" V 14600 7350 40  0001 C CNN "Power"
F 5 "Thick or thin film resistor" V 14745 7350 40  0001 C CNN "Description"
F 6 "0805" V 14675 7350 40  0001 C CNN "Size"
F 7 "1%" V 14825 7350 40  0001 C CNN "Tolerance"
	1    14500 7350
	0    1    -1   0   
$EndComp
Wire Wire Line
	14250 7350 14150 7350
$Comp
L R R102
U 1 1
P 5450 8300
F 0 "R102" V 5350 8300 40  0000 C CNN
F 1 "0" V 5457 8301 40  0000 C CNN
F 2 "MyKiCadLibs-Footprints:SMD-0805" V 5380 8300 30  0001 C CNN
F 3 "" V 5370 8300 30  0000 C CNN
F 4 "100mW" V 5550 8300 40  0001 C CNN "Power"
F 5 "Thick or thin film resistor" V 5695 8300 40  0001 C CNN "Description"
F 6 "0805" V 5625 8300 40  0001 C CNN "Size"
F 7 "1%" V 5775 8300 40  0001 C CNN "Tolerance"
	1    5450 8300
	0    1    -1   0   
$EndComp
$Comp
L R R103
U 1 1
P 5450 8500
F 0 "R103" V 5350 8500 40  0000 C CNN
F 1 "N/F" V 5457 8501 40  0000 C CNN
F 2 "MyKiCadLibs-Footprints:SMD-0805" V 5380 8500 30  0001 C CNN
F 3 "" V 5370 8500 30  0000 C CNN
F 4 "100mW" V 5550 8500 40  0001 C CNN "Power"
F 5 "Thick or thin film resistor" V 5695 8500 40  0001 C CNN "Description"
F 6 "0805" V 5625 8500 40  0001 C CNN "Size"
F 7 "1%" V 5775 8500 40  0001 C CNN "Tolerance"
	1    5450 8500
	0    1    -1   0   
$EndComp
Wire Wire Line
	6350 8300 5700 8300
Wire Wire Line
	6350 8500 5700 8500
Wire Wire Line
	5200 8500 5100 8500
Wire Wire Line
	5100 8500 5100 8300
Connection ~ 5100 8300
Text Label 6350 8900 2    60   ~ 0
I2S_D4
Wire Wire Line
	4350 8900 5200 8900
Text Label 6350 9100 2    60   ~ 0
AUD_MCLK2B
$Comp
L R R104
U 1 1
P 5450 8900
F 0 "R104" V 5350 8900 40  0000 C CNN
F 1 "0" V 5457 8901 40  0000 C CNN
F 2 "MyKiCadLibs-Footprints:SMD-0805" V 5380 8900 30  0001 C CNN
F 3 "" V 5370 8900 30  0000 C CNN
F 4 "100mW" V 5550 8900 40  0001 C CNN "Power"
F 5 "Thick or thin film resistor" V 5695 8900 40  0001 C CNN "Description"
F 6 "0805" V 5625 8900 40  0001 C CNN "Size"
F 7 "1%" V 5775 8900 40  0001 C CNN "Tolerance"
	1    5450 8900
	0    1    -1   0   
$EndComp
$Comp
L R R105
U 1 1
P 5450 9100
F 0 "R105" V 5350 9100 40  0000 C CNN
F 1 "N/F" V 5457 9101 40  0000 C CNN
F 2 "MyKiCadLibs-Footprints:SMD-0805" V 5380 9100 30  0001 C CNN
F 3 "" V 5370 9100 30  0000 C CNN
F 4 "100mW" V 5550 9100 40  0001 C CNN "Power"
F 5 "Thick or thin film resistor" V 5695 9100 40  0001 C CNN "Description"
F 6 "0805" V 5625 9100 40  0001 C CNN "Size"
F 7 "1%" V 5775 9100 40  0001 C CNN "Tolerance"
	1    5450 9100
	0    1    -1   0   
$EndComp
Wire Wire Line
	6350 8900 5700 8900
Wire Wire Line
	6350 9100 5700 9100
Wire Wire Line
	5200 9100 5100 9100
Wire Wire Line
	5100 9100 5100 8900
Connection ~ 5100 8900
Text Label 6600 2150 2    60   ~ 0
I2S_D3
Text Label 6600 2350 2    60   ~ 0
AUD_MCLK2A
$Comp
L R R106
U 1 1
P 5700 2150
F 0 "R106" V 5600 2150 40  0000 C CNN
F 1 "0" V 5707 2151 40  0000 C CNN
F 2 "MyKiCadLibs-Footprints:SMD-0805" V 5630 2150 30  0001 C CNN
F 3 "" V 5620 2150 30  0000 C CNN
F 4 "100mW" V 5800 2150 40  0001 C CNN "Power"
F 5 "Thick or thin film resistor" V 5945 2150 40  0001 C CNN "Description"
F 6 "0805" V 5875 2150 40  0001 C CNN "Size"
F 7 "1%" V 6025 2150 40  0001 C CNN "Tolerance"
	1    5700 2150
	0    1    -1   0   
$EndComp
$Comp
L R R107
U 1 1
P 5700 2350
F 0 "R107" V 5600 2350 40  0000 C CNN
F 1 "N/F" V 5707 2351 40  0000 C CNN
F 2 "MyKiCadLibs-Footprints:SMD-0805" V 5630 2350 30  0001 C CNN
F 3 "" V 5620 2350 30  0000 C CNN
F 4 "100mW" V 5800 2350 40  0001 C CNN "Power"
F 5 "Thick or thin film resistor" V 5945 2350 40  0001 C CNN "Description"
F 6 "0805" V 5875 2350 40  0001 C CNN "Size"
F 7 "1%" V 6025 2350 40  0001 C CNN "Tolerance"
	1    5700 2350
	0    1    -1   0   
$EndComp
Wire Wire Line
	6600 2150 5950 2150
Wire Wire Line
	6600 2350 5950 2350
Wire Wire Line
	5450 2350 5350 2350
Wire Wire Line
	5350 2350 5350 2150
Connection ~ 5350 2150
Text Label 6600 2550 2    60   ~ 0
I2S_D4
Wire Wire Line
	5250 2550 5450 2550
Text Label 6600 2750 2    60   ~ 0
AUD_MCLK2A
$Comp
L R R108
U 1 1
P 5700 2550
F 0 "R108" V 5600 2550 40  0000 C CNN
F 1 "0" V 5707 2551 40  0000 C CNN
F 2 "MyKiCadLibs-Footprints:SMD-0805" V 5630 2550 30  0001 C CNN
F 3 "" V 5620 2550 30  0000 C CNN
F 4 "100mW" V 5800 2550 40  0001 C CNN "Power"
F 5 "Thick or thin film resistor" V 5945 2550 40  0001 C CNN "Description"
F 6 "0805" V 5875 2550 40  0001 C CNN "Size"
F 7 "1%" V 6025 2550 40  0001 C CNN "Tolerance"
	1    5700 2550
	0    1    -1   0   
$EndComp
$Comp
L R R109
U 1 1
P 5700 2750
F 0 "R109" V 5600 2750 40  0000 C CNN
F 1 "N/F" V 5707 2751 40  0000 C CNN
F 2 "MyKiCadLibs-Footprints:SMD-0805" V 5630 2750 30  0001 C CNN
F 3 "" V 5620 2750 30  0000 C CNN
F 4 "100mW" V 5800 2750 40  0001 C CNN "Power"
F 5 "Thick or thin film resistor" V 5945 2750 40  0001 C CNN "Description"
F 6 "0805" V 5875 2750 40  0001 C CNN "Size"
F 7 "1%" V 6025 2750 40  0001 C CNN "Tolerance"
	1    5700 2750
	0    1    -1   0   
$EndComp
Wire Wire Line
	6600 2550 5950 2550
Wire Wire Line
	6600 2750 5950 2750
Wire Wire Line
	5450 2750 5350 2750
Wire Wire Line
	5350 2750 5350 2550
Connection ~ 5350 2550
Wire Wire Line
	5250 2250 5250 2550
Wire Wire Line
	2000 3200 1350 3200
Wire Wire Line
	2000 3400 1350 3400
Text Label 1350 3200 0    60   ~ 0
AUD_PLLSYNC
Text Label 1350 3400 0    60   ~ 0
SYS_CLK
Wire Wire Line
	12400 3900 11750 3900
Wire Wire Line
	12400 4000 11750 4000
Text Label 11750 3900 0    60   ~ 0
AUD_PLLSYNC
Text Label 11750 4000 0    60   ~ 0
SYS_CLK
Wire Wire Line
	13700 3900 14350 3900
Text Label 14350 3900 2    60   ~ 0
AUD_PLLSYNC
Text Label 11750 3700 0    60   ~ 0
I2C1_SCL
Wire Wire Line
	11750 3700 12400 3700
Text Label 11750 3600 0    60   ~ 0
I2C1_SDA
Wire Wire Line
	11750 3600 12400 3600
$Comp
L R R101
U 1 1
P 1600 4800
F 0 "R101" V 1650 5050 40  0000 C CNN
F 1 "0" V 1607 4801 40  0000 C CNN
F 2 "MyKiCadLibs-Footprints:SMD-0805" V 1530 4800 30  0001 C CNN
F 3 "" V 1520 4800 30  0000 C CNN
F 4 "100mW" V 1700 4800 40  0001 C CNN "Power"
F 5 "Thick or thin film resistor" V 1845 4800 40  0001 C CNN "Description"
F 6 "0805" V 1775 4800 40  0001 C CNN "Size"
F 7 "1%" V 1925 4800 40  0001 C CNN "Tolerance"
	1    1600 4800
	0    1    -1   0   
$EndComp
Wire Wire Line
	1350 4800 1300 4800
Wire Wire Line
	1300 4800 1300 4950
Connection ~ 1300 4950
Text Label 9100 4300 0    60   ~ 0
XSYS_RST
Wire Wire Line
	9100 4300 9700 4300
Text Notes 5300 2000 0    79   ~ 0
Selectable MCLK for I2S
Text Label 15400 7350 2    60   ~ 0
AUD_MCLK2A
$Comp
L R R115
U 1 1
P 9550 9450
F 0 "R115" V 9450 9450 40  0000 C CNN
F 1 "33" V 9557 9451 40  0000 C CNN
F 2 "MyKiCadLibs-Footprints:SMD-0805" V 9480 9450 30  0001 C CNN
F 3 "" V 9470 9450 30  0000 C CNN
F 4 "100mW" V 9650 9450 40  0001 C CNN "Power"
F 5 "Thick or thin film resistor" V 9795 9450 40  0001 C CNN "Description"
F 6 "0805" V 9725 9450 40  0001 C CNN "Size"
F 7 "1%" V 9875 9450 40  0001 C CNN "Tolerance"
	1    9550 9450
	0    1    -1   0   
$EndComp
$Comp
L R R114
U 1 1
P 9550 8950
F 0 "R114" V 9450 8950 40  0000 C CNN
F 1 "33" V 9557 8951 40  0000 C CNN
F 2 "MyKiCadLibs-Footprints:SMD-0805" V 9480 8950 30  0001 C CNN
F 3 "" V 9470 8950 30  0000 C CNN
F 4 "100mW" V 9650 8950 40  0001 C CNN "Power"
F 5 "Thick or thin film resistor" V 9795 8950 40  0001 C CNN "Description"
F 6 "0805" V 9725 8950 40  0001 C CNN "Size"
F 7 "1%" V 9875 8950 40  0001 C CNN "Tolerance"
	1    9550 8950
	0    1    -1   0   
$EndComp
$Comp
L R R116
U 1 1
P 8250 7350
F 0 "R116" V 8150 7350 40  0000 C CNN
F 1 "33" V 8257 7351 40  0000 C CNN
F 2 "MyKiCadLibs-Footprints:SMD-0805" V 8180 7350 30  0001 C CNN
F 3 "" V 8170 7350 30  0000 C CNN
F 4 "100mW" V 8350 7350 40  0001 C CNN "Power"
F 5 "Thick or thin film resistor" V 8495 7350 40  0001 C CNN "Description"
F 6 "0805" V 8425 7350 40  0001 C CNN "Size"
F 7 "1%" V 8575 7350 40  0001 C CNN "Tolerance"
	1    8250 7350
	0    1    -1   0   
$EndComp
$Comp
L R R117
U 1 1
P 8250 7850
F 0 "R117" V 8150 7850 40  0000 C CNN
F 1 "33" V 8257 7851 40  0000 C CNN
F 2 "MyKiCadLibs-Footprints:SMD-0805" V 8180 7850 30  0001 C CNN
F 3 "" V 8170 7850 30  0000 C CNN
F 4 "100mW" V 8350 7850 40  0001 C CNN "Power"
F 5 "Thick or thin film resistor" V 8495 7850 40  0001 C CNN "Description"
F 6 "0805" V 8425 7850 40  0001 C CNN "Size"
F 7 "1%" V 8575 7850 40  0001 C CNN "Tolerance"
	1    8250 7850
	0    1    -1   0   
$EndComp
Wire Wire Line
	8000 7350 7900 7350
Wire Wire Line
	7900 7850 8000 7850
Text Label 1350 5450 0    60   ~ 0
I2C2_SCL
Wire Wire Line
	1350 5450 2000 5450
Text Label 1350 5350 0    60   ~ 0
I2C2_SDA
Wire Wire Line
	1350 5350 2000 5350
Text Label 1450 9850 0    60   ~ 0
AUX_DIGI0
Text Label 1450 9950 0    60   ~ 0
AUX_DIGI1
Text Label 1450 10050 0    60   ~ 0
AUX_DIGI2
Text Label 1450 10150 0    60   ~ 0
AUX_DIGI3
Text Label 1450 10250 0    60   ~ 0
AUX_DIGI4
Text Label 1450 10350 0    60   ~ 0
AUX_DIGI5
Text Label 1450 10450 0    60   ~ 0
AUX_DIGI6
Text Label 1450 10550 0    60   ~ 0
AUX_DIGI7
Wire Wire Line
	1450 10550 2050 10550
Wire Wire Line
	1450 10450 2050 10450
Wire Wire Line
	2050 10350 1450 10350
Wire Wire Line
	1450 10250 2050 10250
Wire Wire Line
	2050 10150 1450 10150
Wire Wire Line
	1450 10050 2050 10050
Wire Wire Line
	2050 9950 1450 9950
Wire Wire Line
	1450 9850 2050 9850
Text Label 1400 6200 0    60   ~ 0
AUX_DIGI0
Text Label 1400 6300 0    60   ~ 0
AUX_DIGI1
Text Label 1400 6400 0    60   ~ 0
AUX_DIGI2
Text Label 1400 6500 0    60   ~ 0
AUX_DIGI3
Wire Wire Line
	2000 6500 1400 6500
Wire Wire Line
	1400 6400 2000 6400
Wire Wire Line
	2000 6300 1400 6300
Wire Wire Line
	1400 6200 2000 6200
Text Label 5050 6200 2    60   ~ 0
AUX_DIGI4
Text Label 5050 6300 2    60   ~ 0
AUX_DIGI5
Text Label 5050 6400 2    60   ~ 0
AUX_DIGI6
Text Label 5050 6500 2    60   ~ 0
AUX_DIGI7
Wire Wire Line
	5050 6500 4450 6500
Wire Wire Line
	5050 6400 4450 6400
Wire Wire Line
	4450 6300 5050 6300
Wire Wire Line
	5050 6200 4450 6200
Text Notes 9100 3350 0    118  ~ 0
Reset control
Text Notes 12800 1250 0    118  ~ 0
Power supply
Text Notes 11900 3250 0    118  ~ 0
Clocks
Text Notes 6650 5450 0    118  ~ 0
External reset
Text Notes 9650 5450 0    118  ~ 0
Clock splitting
Text Notes 8600 8650 0    118  ~ 0
External mute
$EndSCHEMATC
